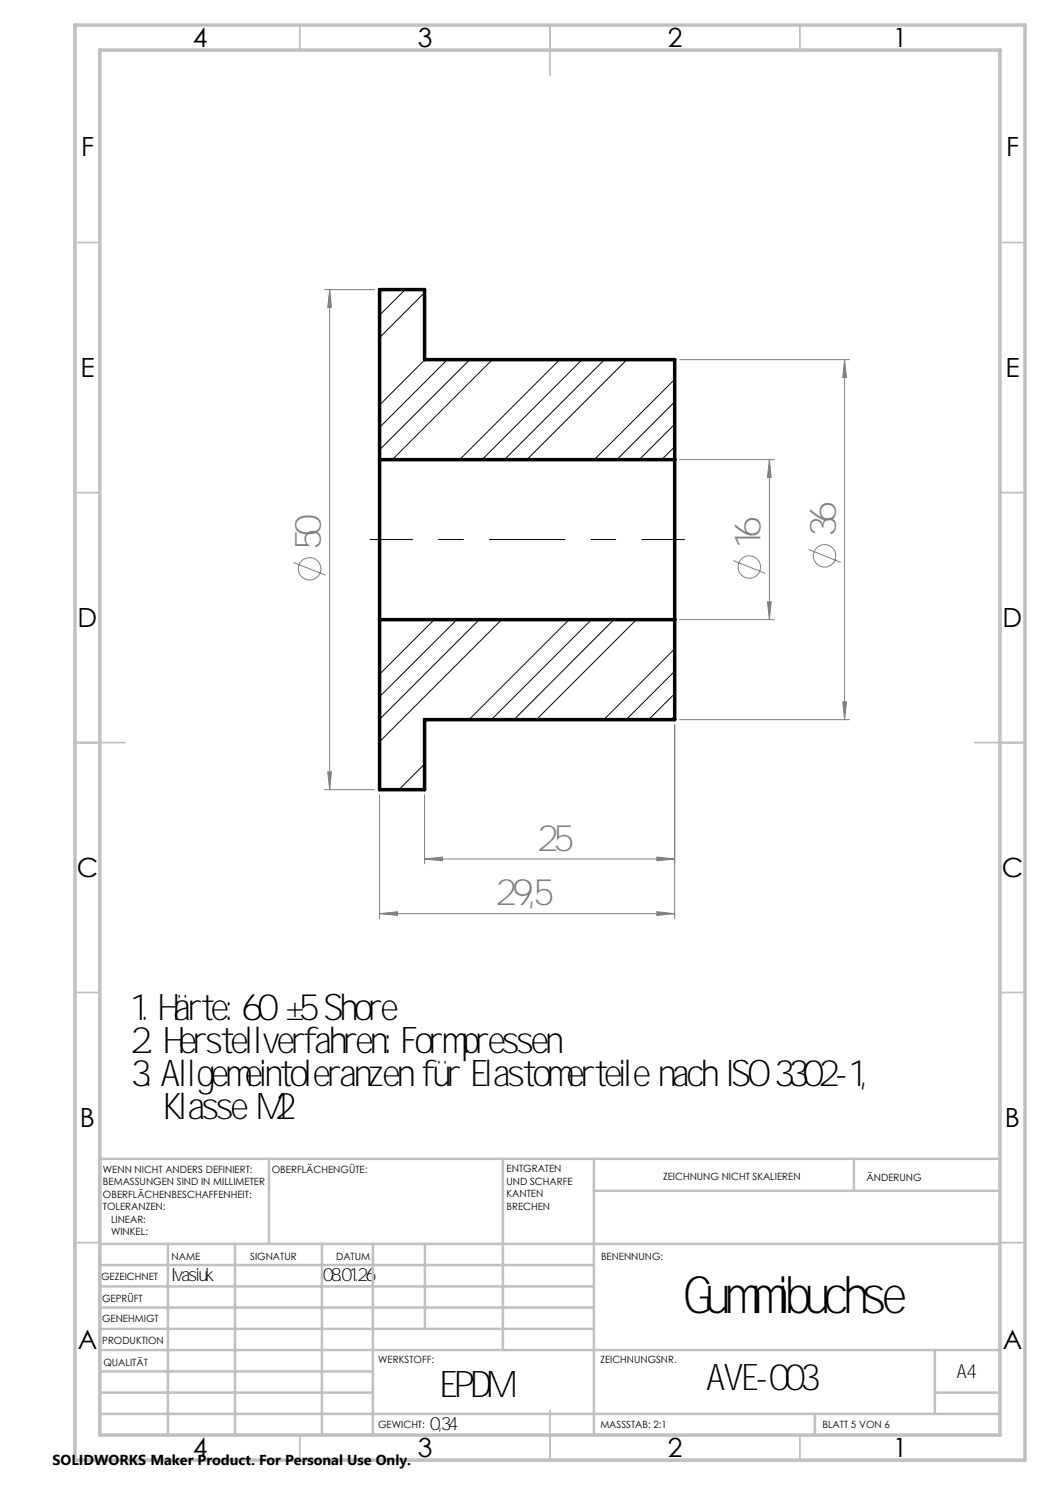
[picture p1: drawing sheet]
<svg xmlns="http://www.w3.org/2000/svg" width="210mm" height="297mm" viewBox="0 0 210 297" stroke-linecap="round" stroke-linejoin="round" font-family="sans-serif">
<g fill="none" stroke="#000" stroke-width=".2">
<path d="M76.5 57.9l-.6 .6M81 57.9l-5.1 5.1M84.9 58.5l-9 9M85 71.9l-9.1 9.1M89.5 71.9l-13.6 13.6M93.9 71.9l-18 18.1M98.5 71.9l-20 20M111.9 71.9l-20 20M116.4 71.9l-20 20M120.9 71.9l-20 20M125.4 71.9l-20 20M134.9 75.9l-16 16"/>
<path d="M134.9 80.4l-11.5 11.5M134.9 84.8l-7.1 7.1M134.9 89.4l-2.6 2.5M86.9 123.9l-11 11M91.4 123.9l-15.5 15.4M95.8 123.9l-19.9 20M100.3 123.9l-24.4 24.4M113.8 123.9l-20 20M118.3 123.9l-20 20M122.8 123.9l-20 20M127.3 123.9l-20 20M134.9 129.7l-14.1 14.2"/>
<path d="M134.9 134.2l-9.7 9.7M134.9 138.7l-5.2 5.2M84.9 152.8l-5.1 5.1M84.9 157.3l-.6 .6M134.9 143.2l-.7 .7"/>
</g>
<path d="M75.9 91.9v32M75.9 91.9v-34h9v14h50v20M75.9 91.9h59M134.9 91.9v32M75.9 123.9v34h9v-14h50v-20M75.9 123.9h59" fill="none" stroke="#000" stroke-width=".7"/>
<g fill="none" stroke="#808080" stroke-width=".2">
<path d="M64.9 57.9h10M65.9 57.9l.4 3.6h-.8zM65.9 57.9v100M135.9 71.9h34M168.9 71.9l.4 3.6h-.7zM168.9 71.9v72M135.9 91.9h19M153.9 91.9l.3 3.6h-.7zM153.9 91.9v32M58.7 112.5l6.4 2.5M146.6 112.1l6.5 2.6M161.7 109.9l6.4 2.6"/>
<path d="M135.9 123.9h19M153.5 120.4h.7l-.3 3.5zM64.9 157.9h10M65.5 154.4h.8l-.4 3.5zM75.9 158.9v24.8M84.9 158.9v13.9M134.9 144.9v38.8M135.9 143.9h34M168.6 140.4h.7l-.4 3.5zM84.9 171.8l3.6-.4v.8zM84.9 171.8h50M131.4 171.4l3.5 .4-3.5 .4z"/>
<path d="M75.9 182.7l3.6-.4v.8zM75.9 182.7h59M131.4 182.3l3.5 .4-3.5 .4z"/>
<circle cx="61.9" cy="113.8" r="2.25"/>
<circle cx="149.9" cy="113.4" r="2.24"/>
<circle cx="164.9" cy="111.2" r="2.24"/>
</g>
<path d="M136.9 107.9h-63" fill="none" stroke="#000" stroke-width=".2" stroke-dasharray="15.2 5.1 5.1 5.1" stroke-dashoffset="6.6" stroke-linecap="butt"/>
<g fill="none" stroke="#c0c0c0" stroke-width=".35">
<path d="M60 5v5M110 5v10M160 5v5M15 48.5h5M200 48.5h5M15 98.5h5M200 98.5h5M15 148.5h10M195 148.5h10M15 198.5h5M200 198.5h5M15 248.5h5"/>
<path d="M200 248.5h5M60 287v5M110 282v10M160 287v5"/>
</g>
<g fill="none" stroke="#c0c0c0" stroke-width=".5">
<path d="M53.8 231.8v17M100.6 231.8v38.2M118.8 231.8v55.2M118.8 238.2h81.2M170.8 231.8v6.4M200 231.8h-180v55.2M20 248.8h180M20 257.3h98.8M20 253h98.8M33.6 248.8v38.2M47 248.8v38.2M64.4 248.8v38.2"/>
<path d="M74.6 248.8v38.2M85 248.8v17M20 265.8h98.8M20 261.5h98.8M20 278.5h54.6M20 274.3h54.6M20 270h180M187 278.5h13M187 270v12.8M20 282.8h180M163 282.8v4.2"/>
</g>
<path d="M15 5h190v287h-190zM20 10h180v277h-180z" fill="none" stroke="#c0c0c0" stroke-width=".7"/>
<g fill="#808080">
<path d="M84.9 171.8l3.6-.4v.8zM131.4 171.4l3.5 .4-3.5 .4z"/>
<path d="M75.9 182.7l3.6-.4v.8zM131.4 182.3l3.5 .4-3.5 .4z"/>
<path d="M65.5 154.4h.8l-.4 3.5zM65.9 57.9l.4 3.6h-.8z"/>
<path d="M168.9 71.9l.4 3.6h-.7zM168.6 140.4h.7l-.4 3.5zM153.9 91.9l.3 3.6h-.7zM153.5 120.4h.7l-.3 3.5z"/>
</g>
<text font-size="10.2" x="136.6" y="262.7">Gummibuchse</text>
<g font-size="7.3" fill="#808080">
<text x="167.1" y="107.5" transform="rotate(-90 167.1 107.5)">36</text>
<text x="64.1" y="110" transform="rotate(-90 64.1 110)">50</text>
<text x="152.1" y="109.7" transform="rotate(-90 152.1 109.7)">16</text>
<text x="107.4" y="170.1">25</text>
<text x="99.1" y="181.1">29,5</text>
</g>
<g font-size="7.3">
<text x="26.1" y="204">1. Härte: 60 ±5 Shore</text>
<text x="26.1" y="210.6">2. Herstellverfahren: Formpressen</text>
<text x="26.1" y="217.2">3. Allgemeintoleranzen für Elastomerteile nach ISO 3302-1,</text>
<text x="32.5" y="223.8">Klasse M2</text>
<text x="87.9" y="279.4">EPDM</text>
<text x="141.3" y="278.1">AVE-003</text>
</g>
<g font-size="5.3">
<text x="38.5" y="9.5">4</text>
<text x="83.5" y="9.5">3</text>
<text x="133.5" y="9.5">2</text>
<text x="178.5" y="9.5">1</text>
<text x="16.2" y="31.3">F</text>
<text x="201.2" y="31.3">F</text>
<text x="16.1" y="75.5">E</text>
<text x="201.1" y="75.5">E</text>
<text x="15.5" y="125.5">D</text>
<text x="200.5" y="125.5">D</text>
<text x="15.4" y="175.5">C</text>
<text x="200.4" y="175.5">C</text>
<text x="16" y="225.5">B</text>
<text x="201" y="225.5">B</text>
<text x="15.5" y="269.8">A</text>
<text x="200.5" y="269.8">A</text>
<text x="38.5" y="291.5">4</text>
<text x="83.5" y="291.5">3</text>
<text x="133.5" y="291.5">2</text>
<text x="178.5" y="291.5">1</text>
</g>
<text font-size="3.9" x="191.4" y="275.6">A4</text>
<g font-size="3.7">
<text x="34.3" y="256.2">Ivasiuk</text>
<text x="64.6" y="256.2">08.01.26</text>
<text x="86" y="286">0,34</text>
</g>
<text font-size="2.9" x="10.5" y="292.9">SOLIDWORKS Maker Product. For Personal Use Only.</text>
<g font-size="2">
<text x="20.6" y="234.6">WENN NICHT ANDERS DEFINIERT:</text>
<text x="20.6" y="237.1">BEMASSUNGEN SIND IN MILLIMETER</text>
<text x="20.6" y="239.6">OBERFLÄCHENBESCHAFFENHEIT:</text>
<text x="54.4" y="234.6">OBERFLÄCHENGÜTE:</text>
<text x="101.3" y="234.5">ENTGRATEN</text>
<text x="101.3" y="237">UND SCHARFE</text>
<text x="101.3" y="239.5">KANTEN</text>
<text x="132.6" y="236">ZEICHNUNG NICHT SKALIEREN</text>
<text x="173.3" y="236.2">ÄNDERUNG</text>
<text x="20.6" y="242.1">TOLERANZEN:</text>
<text x="22.2" y="244.6">LINEAR:</text>
<text x="101.3" y="242">BRECHEN</text>
<text x="22.2" y="247.1">WINKEL:</text>
<text x="34.3" y="252">NAME</text>
<text x="50" y="251.9">SIGNATUR</text>
<text x="67.2" y="251.9">DATUM</text>
<text x="120.2" y="251.9">BENENNUNG:</text>
<text x="20.2" y="256.1">GEZEICHNET</text>
<text x="20.4" y="260.3">GEPRÜFT</text>
<text x="20.4" y="264.4">GENEHMIGT</text>
<text x="20.5" y="268.8">PRODUKTION</text>
<text x="20.7" y="273.1">QUALITÄT</text>
<text x="75.6" y="272.5">WERKSTOFF:</text>
<text x="120.1" y="272.5">ZEICHNUNGSNR.</text>
<text x="75.6" y="285.5">GEWICHT:</text>
<text x="120.1" y="285.6">MASSSTAB: 2:1</text>
<text x="164.5" y="285.6">BLATT 5 VON 6</text>
</g>
</svg>
